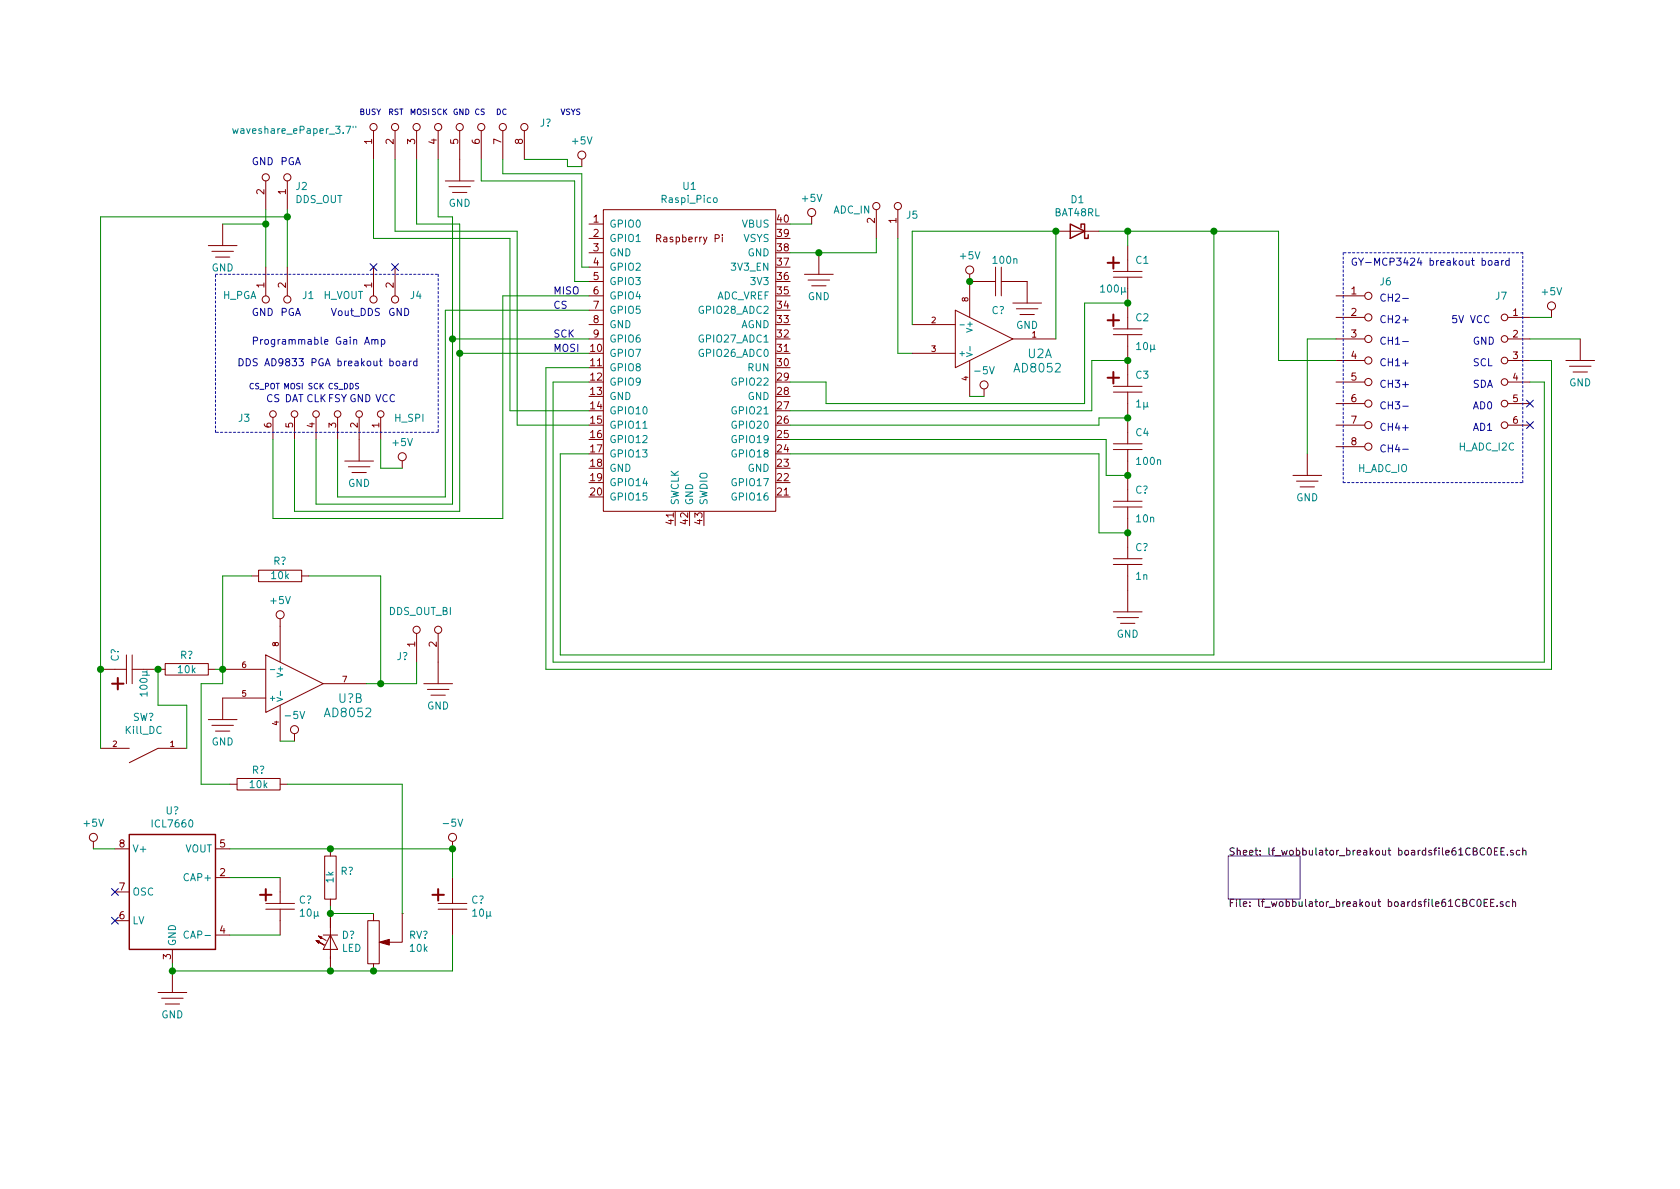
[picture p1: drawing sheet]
EESchema Schematic File Version 4
EELAYER 30 0
EELAYER END
$Descr A4 11693 8268
encoding utf-8
Sheet 1 2
Title ""
Date ""
Rev ""
Comp ""
Comment1 ""
Comment2 ""
Comment3 ""
Comment4 ""
$EndDescr
$Comp
L weigu:Raspi_Pico U1
U 1 1
P 4800 2500
F 0 "U1" H 4800 3715 50  0000 C CNN
F 1 "Raspi_Pico" H 4800 3624 50  0000 C CNN
F 2 "RPi_Pico:RPi_Pico_SMD_TH" V 4800 2500 50  0001 C CNN
F 3 "" H 4800 2500 50  0001 C CNN
	1    4800 2500
	1    0    0    -1  
$EndComp
$Sheet
S 8550 5950 500  300 
U 61CBC0EF
F0 "lf_wobbulator_breakout boardsfile61CBC0EE.sch" 50
F1 "lf_wobbulator_breakout boardsfile61CBC0EE.sch" 50
$EndSheet
Text Notes 1750 2200 0    50   ~ 0
GND
Text Notes 1950 2200 0    50   ~ 0
PGA
Text Notes 2700 2200 0    50   ~ 0
GND
Text Notes 2300 2200 0    50   ~ 0
Vout_DDS
Text Notes 1750 2400 0    50   ~ 0
Programmable Gain Amp
Text Notes 1650 2550 0    50   ~ 0
DDS AD9833 PGA breakout board
Text Notes 1730 2710 0    39   ~ 0
CS_POT
Text Notes 1970 2710 0    39   ~ 0
MOSI
Text Notes 2140 2710 0    39   ~ 0
SCK
Text Notes 2280 2710 0    39   ~ 0
CS_DDS
Text Notes 9600 2100 0    50   ~ 0
CH2-
Text Notes 9600 2250 0    50   ~ 0
CH2+
Text Notes 9600 2400 0    50   ~ 0
CH1-
Text Notes 9600 2550 0    50   ~ 0
CH1+
Text Notes 9600 2700 0    50   ~ 0
CH3+
Text Notes 9600 2850 0    50   ~ 0
CH3-
Text Notes 9600 3000 0    50   ~ 0
CH4+
Text Notes 9600 3150 0    50   ~ 0
CH4-
$Comp
L weigu:GND #PWR09
U 1 1
P 11000 2350
AR Path="/61D16163" Ref="#PWR09"  Part="1" 
AR Path="/61CBC0EF/61D16163" Ref="#PWR?"  Part="1" 
F 0 "#PWR09" H 10850 2350 50  0001 C CNN
F 1 "GND" H 11000 2047 50  0000 C CNN
F 2 "" H 11000 2350 50  0001 C CNN
F 3 "~" H 11000 2350 50  0001 C CNN
	1    11000 2350
	1    0    0    -1  
$EndComp
Text Notes 10100 2250 0    50   ~ 0
5V VCC
Text Notes 10250 2400 0    50   ~ 0
GND
Text Notes 10250 2550 0    50   ~ 0
SCL
Text Notes 10250 2700 0    50   ~ 0
SDA
Text Notes 10250 2850 0    50   ~ 0
AD0
Text Notes 10250 3000 0    50   ~ 0
AD1
Text Notes 9400 1850 0    50   ~ 0
GY-MCP3424 breakout board
Text Notes 1850 2800 0    50   ~ 0
CS
Text Notes 1980 2800 0    50   ~ 0
DAT
Text Notes 2130 2800 0    50   ~ 0
CLK
Text Notes 2280 2800 0    50   ~ 0
FSY
Text Notes 2430 2800 0    50   ~ 0
GND
Text Notes 2610 2800 0    50   ~ 0
VCC
$Comp
L weigu:SIL1x2R J1
U 1 1
P 1900 1950
F 0 "J1" V 1800 1750 50  0000 R CNN
F 1 "H_PGA" V 1800 2300 50  0000 R CNN
F 2 "" H 1900 1950 60  0000 C CNN
F 3 "" H 1900 1950 60  0000 C CNN
	1    1900 1950
	0    -1   -1   0   
$EndComp
$Comp
L weigu:SIL1x6R J3
U 1 1
P 2300 3000
F 0 "J3" V 2200 2400 50  0000 C CNN
F 1 "H_SPI" V 2200 3550 50  0000 C CNN
F 2 "" H 2300 3850 60  0000 C CNN
F 3 "" H 2300 3850 60  0000 C CNN
	1    2300 3000
	0    1    1    0   
$EndComp
Wire Notes Line
	1500 1900 3050 1900
Wire Notes Line
	3050 1900 3050 3000
Wire Notes Line
	3050 3000 1500 3000
Wire Notes Line
	1500 3000 1500 1900
$Comp
L weigu:+5V #PWR03
U 1 1
P 5650 1550
F 0 "#PWR03" H 5650 1400 50  0001 C CNN
F 1 "+5V" H 5650 1731 50  0000 C CNN
F 2 "" H 5650 1550 50  0001 C CNN
F 3 "" H 5650 1550 50  0001 C CNN
	1    5650 1550
	1    0    0    -1  
$EndComp
Wire Wire Line
	5500 1550 5650 1550
$Comp
L weigu:+5V #PWR02
U 1 1
P 2800 3250
F 0 "#PWR02" H 2800 3100 50  0001 C CNN
F 1 "+5V" H 2800 3431 50  0000 C CNN
F 2 "" H 2800 3250 50  0001 C CNN
F 3 "" H 2800 3250 50  0001 C CNN
	1    2800 3250
	1    0    0    -1  
$EndComp
Wire Wire Line
	2800 3250 2650 3250
Wire Wire Line
	2650 3250 2650 3050
$Comp
L weigu:GND #PWR01
U 1 1
P 2500 3050
F 0 "#PWR01" H 2350 3050 50  0001 C CNN
F 1 "GND" H 2500 2747 50  0000 C CNN
F 2 "" H 2500 3050 50  0001 C CNN
F 3 "~" H 2500 3050 50  0001 C CNN
	1    2500 3050
	1    0    0    -1  
$EndComp
$Comp
L weigu:GND #PWR04
U 1 1
P 5700 1750
F 0 "#PWR04" H 5550 1750 50  0001 C CNN
F 1 "GND" H 5700 1447 50  0000 C CNN
F 2 "" H 5700 1750 50  0001 C CNN
F 3 "~" H 5700 1750 50  0001 C CNN
	1    5700 1750
	1    0    0    -1  
$EndComp
Wire Wire Line
	5500 1750 5700 1750
Wire Wire Line
	2350 3050 2350 3450
Wire Wire Line
	2350 3450 3100 3450
Wire Wire Line
	3100 3450 3100 2150
Wire Wire Line
	2200 3050 2200 3500
Wire Wire Line
	2200 3500 3150 3500
Wire Wire Line
	3150 2350 3150 3500
Wire Wire Line
	2050 3050 2050 3550
Wire Wire Line
	2050 3550 3200 3550
Wire Wire Line
	3200 3550 3200 2450
Wire Wire Line
	3800 2550 3800 4650
Wire Wire Line
	3850 2650 3850 4600
NoConn ~ 2600 1850
$Comp
L weigu:SIL1x2R J4
U 1 1
P 2650 1950
F 0 "J4" V 2550 1750 50  0000 R CNN
F 1 "H_VOUT" V 2550 2350 50  0000 R CNN
F 2 "" H 2650 1950 60  0000 C CNN
F 3 "" H 2650 1950 60  0000 C CNN
	1    2650 1950
	0    -1   -1   0   
$EndComp
NoConn ~ 2750 1850
$Comp
L weigu:SIL1x2R J2
U 1 1
P 1950 1350
F 0 "J2" V 1886 1454 50  0000 L CNN
F 1 "DDS_OUT" V 1977 1454 50  0000 L CNN
F 2 "" H 1950 1350 60  0000 C CNN
F 3 "" H 1950 1350 60  0000 C CNN
	1    1950 1350
	0    1    1    0   
$EndComp
Text Notes 1950 1150 0    50   ~ 0
PGA
Text Notes 1750 1150 0    50   ~ 0
GND
Wire Wire Line
	1900 3050 1900 3600
Wire Wire Line
	1900 3600 3500 3600
$Comp
L weigu:SIL1x8L J6
U 1 1
P 9400 2550
F 0 "J6" H 9600 3150 50  0000 L CNN
F 1 "H_ADC_IO" H 9450 1850 50  0000 L CNN
F 2 "" H 9400 2550 60  0000 C CNN
F 3 "" H 9400 2550 60  0000 C CNN
	1    9400 2550
	1    0    0    -1  
$EndComp
$Comp
L weigu:SIL1x6R J7
U 1 1
P 10600 2550
F 0 "J7" H 10450 3050 50  0000 C CNN
F 1 "H_ADC_I2C" H 10350 2000 50  0000 C CNN
F 2 "" H 10600 3400 60  0000 C CNN
F 3 "" H 10600 3400 60  0000 C CNN
	1    10600 2550
	1    0    0    -1  
$EndComp
Wire Notes Line
	9350 3350 10600 3350
Wire Notes Line
	10600 3350 10600 1750
Wire Notes Line
	10600 1750 9350 1750
Wire Notes Line
	9350 1750 9350 3350
Wire Wire Line
	10750 2650 10650 2650
Wire Wire Line
	10800 2500 10650 2500
NoConn ~ 10650 2800
NoConn ~ 10650 2950
Wire Wire Line
	10650 2350 11000 2350
Wire Wire Line
	10650 2200 10800 2200
$Comp
L weigu:+5V #PWR08
U 1 1
P 10800 2200
F 0 "#PWR08" H 10800 2050 50  0001 C CNN
F 1 "+5V" H 10800 2381 50  0000 C CNN
F 2 "" H 10800 2200 50  0001 C CNN
F 3 "" H 10800 2200 50  0001 C CNN
	1    10800 2200
	1    0    0    -1  
$EndComp
$Comp
L weigu:SIL1x2R J5
U 1 1
P 6200 1550
F 0 "J5" V 6136 1654 50  0000 L CNN
F 1 "ADC_IN" V 6100 1150 50  0000 L CNN
F 2 "" H 6200 1550 60  0000 C CNN
F 3 "" H 6200 1550 60  0000 C CNN
	1    6200 1550
	0    1    1    0   
$EndComp
$Comp
L weigu:BAT48RL D1
U 1 1
P 7500 1600
F 0 "D1" H 7500 1383 50  0000 C CNN
F 1 "BAT48RL" H 7500 1474 50  0000 C CNN
F 2 "Diode_THT:D_DO-35_SOD27_P7.62mm_Horizontal" H 7500 1425 50  0001 C CNN
F 3 "www.st.com/resource/en/datasheet/bat48.pdf" H 7500 1600 50  0001 C CNN
	1    7500 1600
	-1   0    0    1   
$EndComp
$Comp
L weigu:AD8052 U2
U 1 1
P 6850 2350
F 0 "U2" H 7150 2250 60  0000 L CNN
F 1 "AD8052" H 7050 2150 60  0000 L CNN
F 2 "" H 6850 2350 60  0000 C CNN
F 3 "" H 6850 2350 60  0000 C CNN
	1    6850 2350
	1    0    0    -1  
$EndComp
Wire Wire Line
	7350 2350 7350 1600
Wire Wire Line
	6350 1600 6350 2250
Wire Wire Line
	6100 1650 6100 1750
Wire Wire Line
	6100 1750 5700 1750
Connection ~ 5700 1750
$Comp
L weigu:+5V #PWR05
U 1 1
P 6750 1950
F 0 "#PWR05" H 6750 1800 50  0001 C CNN
F 1 "+5V" H 6750 2131 50  0000 C CNN
F 2 "" H 6750 1950 50  0001 C CNN
F 3 "" H 6750 1950 50  0001 C CNN
	1    6750 1950
	1    0    0    -1  
$EndComp
Connection ~ 7350 1600
$Comp
L weigu:C+ C1
U 1 1
P 7850 1900
F 0 "C1" H 7900 2000 50  0000 L CNN
F 1 "100µ" H 7650 1800 50  0000 L CNN
F 2 "" H 7850 1870 60  0000 C CNN
F 3 "" H 7850 1870 60  0000 C CNN
	1    7850 1900
	1    0    0    -1  
$EndComp
$Comp
L weigu:C+ C2
U 1 1
P 7850 2300
F 0 "C2" H 7900 2400 50  0000 L CNN
F 1 "10µ" H 7900 2200 50  0000 L CNN
F 2 "" H 7850 2270 60  0000 C CNN
F 3 "" H 7850 2270 60  0000 C CNN
	1    7850 2300
	1    0    0    -1  
$EndComp
$Comp
L weigu:C+ C3
U 1 1
P 7850 2700
F 0 "C3" H 7900 2800 50  0000 L CNN
F 1 "1µ" H 7900 2600 50  0000 L CNN
F 2 "" H 7850 2670 60  0000 C CNN
F 3 "" H 7850 2670 60  0000 C CNN
	1    7850 2700
	1    0    0    -1  
$EndComp
$Comp
L weigu:C C4
U 1 1
P 7850 3100
F 0 "C4" H 7900 3200 50  0000 L CNN
F 1 "100n" H 7900 3000 50  0000 L CNN
F 2 "" H 7850 3070 60  0000 C CNN
F 3 "" H 7850 3070 60  0000 C CNN
	1    7850 3100
	1    0    0    -1  
$EndComp
$Comp
L weigu:C C?
U 1 1
P 7850 3500
F 0 "C?" H 7900 3600 50  0000 L CNN
F 1 "10n" H 7900 3400 50  0000 L CNN
F 2 "" H 7850 3470 60  0000 C CNN
F 3 "" H 7850 3470 60  0000 C CNN
	1    7850 3500
	1    0    0    -1  
$EndComp
$Comp
L weigu:C C?
U 1 1
P 7850 3900
F 0 "C?" H 7900 4000 50  0000 L CNN
F 1 "1n" H 7900 3800 50  0000 L CNN
F 2 "" H 7850 3870 60  0000 C CNN
F 3 "" H 7850 3870 60  0000 C CNN
	1    7850 3900
	1    0    0    -1  
$EndComp
$Comp
L weigu:GND #PWR?
U 1 1
P 7850 4100
F 0 "#PWR?" H 7700 4100 50  0001 C CNN
F 1 "GND" H 7850 3797 50  0000 C CNN
F 2 "" H 7850 4100 50  0001 C CNN
F 3 "~" H 7850 4100 50  0001 C CNN
	1    7850 4100
	1    0    0    -1  
$EndComp
Wire Wire Line
	5500 3150 7650 3150
Wire Wire Line
	5500 2950 7650 2950
Wire Wire Line
	5500 2850 7600 2850
Wire Wire Line
	5500 2650 5750 2650
Wire Wire Line
	5750 2650 5750 2800
Wire Wire Line
	5750 2800 7550 2800
Wire Wire Line
	9100 2350 9300 2350
Wire Wire Line
	9300 2500 8900 2500
Wire Wire Line
	8900 2500 8900 1600
Wire Wire Line
	7850 1600 7850 1700
Wire Wire Line
	10750 2650 10750 4600
Wire Wire Line
	10800 2500 10800 4650
Connection ~ 6750 1950
$Comp
L weigu:C C?
U 1 1
P 6950 1950
F 0 "C?" V 7150 1900 50  0000 L CNN
F 1 "100n" V 6800 1900 50  0000 L CNN
F 2 "" H 6950 1920 60  0000 C CNN
F 3 "" H 6950 1920 60  0000 C CNN
	1    6950 1950
	0    1    1    0   
$EndComp
$Comp
L weigu:GND #PWR?
U 1 1
P 7150 1950
F 0 "#PWR?" H 7000 1950 50  0001 C CNN
F 1 "GND" H 7150 1647 50  0000 C CNN
F 2 "" H 7150 1950 50  0001 C CNN
F 3 "~" H 7150 1950 50  0001 C CNN
	1    7150 1950
	1    0    0    -1  
$EndComp
$Comp
L weigu:GND #PWR?
U 1 1
P 9100 3150
F 0 "#PWR?" H 8950 3150 50  0001 C CNN
F 1 "GND" H 9100 2847 50  0000 C CNN
F 2 "" H 9100 3150 50  0001 C CNN
F 3 "~" H 9100 3150 50  0001 C CNN
	1    9100 3150
	1    0    0    -1  
$EndComp
Wire Wire Line
	9100 2350 9100 3150
Wire Wire Line
	7550 2800 7550 2100
Wire Wire Line
	7550 2100 7850 2100
Connection ~ 7850 2100
Wire Wire Line
	7600 2850 7600 2500
Wire Wire Line
	7600 2500 7850 2500
Connection ~ 7850 2500
Wire Wire Line
	7650 2950 7650 2900
Wire Wire Line
	7650 2900 7850 2900
Connection ~ 7850 2900
Wire Wire Line
	7650 3150 7650 3700
Wire Wire Line
	7650 3700 7850 3700
Connection ~ 7850 3700
Wire Wire Line
	7700 3050 7700 3300
Wire Wire Line
	7700 3300 7850 3300
Wire Wire Line
	5500 3050 7700 3050
Connection ~ 7850 3300
$Comp
L weigu:SIL1x8L J?
U 1 1
P 3100 1000
F 0 "J?" V 3250 300 50  0000 C CNN
F 1 "waveshare_ePaper_3.7\"" V 3200 2050 50  0000 C CNN
F 2 "" H 3100 1000 60  0000 C CNN
F 3 "" H 3100 1000 60  0000 C CNN
	1    3100 1000
	0    -1   -1   0   
$EndComp
Text Notes 2500 800  0    39   ~ 0
BUSY
Text Notes 2850 800  0    39   ~ 0
MOSI
Text Notes 3850 2450 0    50   ~ 0
MOSI
Text Notes 3850 2350 0    50   ~ 0
SCK
Text Notes 3850 2050 0    50   ~ 0
MISO
Text Notes 3850 2150 0    50   ~ 0
CS
Wire Wire Line
	3500 2050 3500 3600
Wire Wire Line
	3550 2850 3550 1650
Wire Wire Line
	3550 1650 2600 1650
Wire Wire Line
	2600 1650 2600 1100
Wire Wire Line
	3600 2950 3600 1600
Wire Wire Line
	3600 1600 2750 1600
Wire Wire Line
	2750 1600 2750 1100
Wire Wire Line
	4100 1850 4050 1850
Wire Wire Line
	4050 1850 4050 1200
Wire Wire Line
	3500 1200 3500 1100
Wire Wire Line
	4000 1950 4000 1250
Wire Wire Line
	3350 1250 3350 1100
Wire Wire Line
	4000 1950 4100 1950
Wire Wire Line
	3150 2350 3150 1500
Wire Wire Line
	3150 1500 3050 1500
Wire Wire Line
	3050 1500 3050 1100
Connection ~ 3150 2350
Wire Wire Line
	2900 1100 2900 1550
Wire Wire Line
	2900 1550 3200 1550
Wire Wire Line
	3200 1550 3200 2450
Connection ~ 3200 2450
$Comp
L weigu:GND #PWR?
U 1 1
P 3200 1100
F 0 "#PWR?" H 3050 1100 50  0001 C CNN
F 1 "GND" H 3200 797 50  0000 C CNN
F 2 "" H 3200 1100 50  0001 C CNN
F 3 "~" H 3200 1100 50  0001 C CNN
	1    3200 1100
	1    0    0    -1  
$EndComp
$Comp
L weigu:+5V #PWR?
U 1 1
P 4050 1150
F 0 "#PWR?" H 4050 1000 50  0001 C CNN
F 1 "+5V" H 4050 1331 50  0000 C CNN
F 2 "" H 4050 1150 50  0001 C CNN
F 3 "" H 4050 1150 50  0001 C CNN
	1    4050 1150
	1    0    0    -1  
$EndComp
Wire Wire Line
	4050 1150 3950 1150
Wire Wire Line
	3950 1150 3950 1100
Text Notes 2700 800  0    39   ~ 0
RST
Text Notes 3000 800  0    39   ~ 0
SCK
Text Notes 3150 800  0    39   ~ 0
GND
Text Notes 3450 800  0    39   ~ 0
DC
Text Notes 3300 800  0    39   ~ 0
CS
Text Notes 3900 800  0    39   ~ 0
VSYS
Wire Wire Line
	4100 3150 3900 3150
Wire Wire Line
	3900 3150 3900 4550
Wire Wire Line
	3900 4550 8450 4550
Wire Wire Line
	8450 4550 8450 1600
Connection ~ 8450 1600
Wire Wire Line
	8450 1600 7850 1600
$Comp
L weigu:ICL7660 U?
U 1 1
P 1200 6200
F 0 "U?" H 1200 6767 50  0000 C CNN
F 1 "ICL7660" H 1200 6676 50  0000 C CNN
F 2 "" H 1300 6100 50  0001 C CNN
F 3 "http://datasheets.maximintegrated.com/en/ds/ICL7660-MAX1044.pdf" H 1300 6100 50  0001 C CNN
	1    1200 6200
	1    0    0    -1  
$EndComp
$Comp
L weigu:GND #PWR?
U 1 1
P 1200 6750
F 0 "#PWR?" H 1050 6750 50  0001 C CNN
F 1 "GND" H 1200 6447 50  0000 C CNN
F 2 "" H 1200 6750 50  0001 C CNN
F 3 "~" H 1200 6750 50  0001 C CNN
	1    1200 6750
	1    0    0    -1  
$EndComp
$Comp
L weigu:+5V #PWR?
U 1 1
P 650 5900
F 0 "#PWR?" H 650 5750 50  0001 C CNN
F 1 "+5V" H 650 6081 50  0000 C CNN
F 2 "" H 650 5900 50  0001 C CNN
F 3 "" H 650 5900 50  0001 C CNN
	1    650  5900
	1    0    0    -1  
$EndComp
Wire Wire Line
	650  5900 800  5900
$Comp
L weigu:C+ C?
U 1 1
P 1950 6300
F 0 "C?" H 2078 6346 50  0000 L CNN
F 1 "10µ" H 2078 6255 50  0000 L CNN
F 2 "" H 1950 6270 60  0000 C CNN
F 3 "" H 1950 6270 60  0000 C CNN
	1    1950 6300
	1    0    0    -1  
$EndComp
Wire Wire Line
	1600 6100 1950 6100
Wire Wire Line
	1600 6500 1950 6500
$Comp
L weigu:C+ C?
U 1 1
P 3150 6300
F 0 "C?" H 3278 6346 50  0000 L CNN
F 1 "10µ" H 3278 6255 50  0000 L CNN
F 2 "" H 3150 6270 60  0000 C CNN
F 3 "" H 3150 6270 60  0000 C CNN
	1    3150 6300
	1    0    0    -1  
$EndComp
NoConn ~ 800  6200
NoConn ~ 800  6400
Wire Wire Line
	1600 5900 2300 5900
Wire Wire Line
	3150 5900 3150 6100
$Comp
L weigu:R R?
U 1 1
P 1300 4650
F 0 "R?" H 1300 4750 50  0000 C CNN
F 1 "10k" H 1300 4650 50  0000 C CNN
F 2 "" V 1230 4650 30  0001 C CNN
F 3 "" H 1300 4650 30  0001 C CNN
	1    1300 4650
	1    0    0    -1  
$EndComp
$Comp
L weigu:R R?
U 1 1
P 1950 4000
F 0 "R?" H 1950 3900 50  0000 C CNN
F 1 "10k" H 1950 4000 50  0000 C CNN
F 2 "" V 1880 4000 30  0001 C CNN
F 3 "" H 1950 4000 30  0001 C CNN
	1    1950 4000
	-1   0    0    1   
$EndComp
Wire Wire Line
	7650 1600 7850 1600
Connection ~ 7850 1600
$Comp
L weigu:R R?
U 1 1
P 2300 6100
F 0 "R?" V 2254 6168 50  0000 L CNN
F 1 "1k" H 2250 6100 50  0000 L CNN
F 2 "" V 2230 6100 30  0001 C CNN
F 3 "" H 2300 6100 30  0001 C CNN
	1    2300 6100
	0    1    1    0   
$EndComp
Connection ~ 2300 5900
Wire Wire Line
	2300 5900 3150 5900
$Comp
L weigu:LED D?
U 1 1
P 2300 6550
F 0 "D?" V 2346 6473 50  0000 R CNN
F 1 "LED" V 2255 6473 50  0000 R CNN
F 2 "" H 2300 6550 60  0000 C CNN
F 3 "" H 2300 6550 60  0000 C CNN
	1    2300 6550
	0    -1   -1   0   
$EndComp
Wire Wire Line
	1200 6750 1200 6700
Connection ~ 1200 6750
Wire Wire Line
	1200 6750 2300 6750
Wire Wire Line
	2300 6750 2600 6750
Wire Wire Line
	3150 6750 3150 6500
Connection ~ 2300 6750
Wire Wire Line
	2300 6350 2300 6300
$Comp
L weigu:Poti RV?
U 1 1
P 2600 6550
F 0 "RV?" V 2646 6794 50  0000 L CNN
F 1 "10k" V 2555 6794 50  0000 L CNN
F 2 "" V 2530 6550 30  0000 C CNN
F 3 "" H 2600 6550 30  0000 C CNN
	1    2600 6550
	0    1    -1   0   
$EndComp
Connection ~ 2600 6750
Wire Wire Line
	2600 6750 3150 6750
Wire Wire Line
	2600 6350 2300 6350
Connection ~ 2300 6350
Wire Wire Line
	8900 1600 8450 1600
Wire Wire Line
	3500 1200 4050 1200
Wire Wire Line
	3950 1100 3650 1100
Wire Wire Line
	3350 1250 4000 1250
Wire Wire Line
	3500 2050 4100 2050
Wire Wire Line
	3100 2150 4100 2150
Wire Wire Line
	3150 2350 4100 2350
Wire Wire Line
	3200 2450 4100 2450
Wire Wire Line
	3800 2550 4100 2550
Wire Wire Line
	3850 2650 4100 2650
Wire Wire Line
	3550 2850 4100 2850
Wire Wire Line
	3600 2950 4100 2950
Wire Wire Line
	3850 4600 10750 4600
Wire Wire Line
	3800 4650 10800 4650
Wire Wire Line
	6350 1600 7350 1600
Wire Wire Line
	6350 2450 6250 2450
$Comp
L weigu:AD8052 U?
U 2 1
P 2050 4750
F 0 "U?" H 2350 4650 60  0000 L CNN
F 1 "AD8052" H 2250 4550 60  0000 L CNN
F 2 "" H 2050 4750 60  0000 C CNN
F 3 "" H 2050 4750 60  0000 C CNN
	2    2050 4750
	1    0    0    -1  
$EndComp
$Comp
L weigu:GND #PWR?
U 1 1
P 1550 1550
F 0 "#PWR?" H 1400 1550 50  0001 C CNN
F 1 "GND" H 1550 1247 50  0000 C CNN
F 2 "" H 1550 1550 50  0001 C CNN
F 3 "~" H 1550 1550 50  0001 C CNN
	1    1550 1550
	1    0    0    -1  
$EndComp
Wire Wire Line
	6250 1650 6250 2450
Wire Wire Line
	2000 1450 2000 1500
Wire Wire Line
	1550 1550 1850 1550
$Comp
L weigu:-5V #PWR?
U 1 1
P 3150 5900
F 0 "#PWR?" H 3150 5750 50  0001 C CNN
F 1 "-5V" H 3150 6081 50  0000 C CNN
F 2 "" H 3150 5900 50  0001 C CNN
F 3 "" H 3150 5900 50  0001 C CNN
	1    3150 5900
	1    0    0    -1  
$EndComp
Connection ~ 3150 5900
$Comp
L weigu:-5V #PWR?
U 1 1
P 6850 2750
F 0 "#PWR?" H 6850 2600 50  0001 C CNN
F 1 "-5V" H 6850 2931 50  0000 C CNN
F 2 "" H 6850 2750 50  0001 C CNN
F 3 "" H 6850 2750 50  0001 C CNN
	1    6850 2750
	1    0    0    -1  
$EndComp
Wire Wire Line
	6850 2750 6750 2750
$Comp
L weigu:-5V #PWR?
U 1 1
P 2050 5150
F 0 "#PWR?" H 2050 5000 50  0001 C CNN
F 1 "-5V" H 2050 5331 50  0000 C CNN
F 2 "" H 2050 5150 50  0001 C CNN
F 3 "" H 2050 5150 50  0001 C CNN
	1    2050 5150
	1    0    0    -1  
$EndComp
Wire Wire Line
	2050 5150 1950 5150
$Comp
L weigu:+5V #PWR?
U 1 1
P 1950 4350
F 0 "#PWR?" H 1950 4200 50  0001 C CNN
F 1 "+5V" H 1950 4531 50  0000 C CNN
F 2 "" H 1950 4350 50  0001 C CNN
F 3 "" H 1950 4350 50  0001 C CNN
	1    1950 4350
	1    0    0    -1  
$EndComp
Wire Wire Line
	2550 4750 2650 4750
Wire Wire Line
	2650 4750 2650 4000
Wire Wire Line
	2650 4000 2150 4000
Wire Wire Line
	1750 4000 1550 4000
Wire Wire Line
	1550 4000 1550 4650
Wire Wire Line
	1500 4650 1550 4650
Connection ~ 1550 4650
Connection ~ 1850 1550
Wire Wire Line
	1850 1550 1850 1850
Connection ~ 2000 1500
Wire Wire Line
	2000 1500 2000 1850
Wire Wire Line
	1850 1450 1850 1550
$Comp
L weigu:SIL1x2L J?
U 1 1
P 2950 4500
F 0 "J?" V 2886 4604 50  0000 L CNN
F 1 "DDS_OUT_BI" V 3200 4300 50  0000 L CNN
F 2 "" H 2950 4500 60  0000 C CNN
F 3 "" H 2950 4500 60  0000 C CNN
	1    2950 4500
	0    -1   -1   0   
$EndComp
Wire Wire Line
	2900 4750 2900 4600
Connection ~ 2650 4750
$Comp
L weigu:GND #PWR?
U 1 1
P 3050 4600
F 0 "#PWR?" H 2900 4600 50  0001 C CNN
F 1 "GND" H 3050 4297 50  0000 C CNN
F 2 "" H 3050 4600 50  0001 C CNN
F 3 "~" H 3050 4600 50  0001 C CNN
	1    3050 4600
	1    0    0    -1  
$EndComp
$Comp
L weigu:C+ C?
U 1 1
P 900 4650
F 0 "C?" H 950 4750 50  0000 L CNN
F 1 "100µ" H 700 4550 50  0000 L CNN
F 2 "" H 900 4620 60  0000 C CNN
F 3 "" H 900 4620 60  0000 C CNN
	1    900  4650
	0    -1   -1   0   
$EndComp
Wire Wire Line
	2650 4750 2900 4750
$Comp
L weigu:Switch_Closer SW?
U 1 1
P 1000 5200
F 0 "SW?" H 1000 4987 50  0000 C CNN
F 1 "Kill_DC" H 1000 5078 50  0000 C CNN
F 2 "" H 1000 5200 60  0000 C CNN
F 3 "" H 1000 5200 60  0000 C CNN
	1    1000 5200
	-1   0    0    1   
$EndComp
Wire Wire Line
	700  5200 700  4650
Wire Wire Line
	1300 5200 1300 4900
Wire Wire Line
	1300 4900 1100 4900
Wire Wire Line
	1100 4900 1100 4650
Connection ~ 1100 4650
Wire Wire Line
	700  4650 700  1500
Wire Wire Line
	700  1500 2000 1500
Connection ~ 700  4650
$Comp
L weigu:GND #PWR?
U 1 1
P 1550 4850
F 0 "#PWR?" H 1400 4850 50  0001 C CNN
F 1 "GND" H 1550 4547 50  0000 C CNN
F 2 "" H 1550 4850 50  0001 C CNN
F 3 "~" H 1550 4850 50  0001 C CNN
	1    1550 4850
	1    0    0    -1  
$EndComp
$Comp
L weigu:R R?
U 1 1
P 1800 5450
F 0 "R?" H 1800 5550 50  0000 C CNN
F 1 "10k" H 1800 5450 50  0000 C CNN
F 2 "" V 1730 5450 30  0001 C CNN
F 3 "" H 1800 5450 30  0001 C CNN
	1    1800 5450
	1    0    0    -1  
$EndComp
Wire Wire Line
	1600 5450 1400 5450
Wire Wire Line
	1400 5450 1400 4750
Wire Wire Line
	1400 4750 1550 4750
Wire Wire Line
	1550 4750 1550 4650
Wire Wire Line
	2800 6350 2800 5450
Wire Wire Line
	2800 5450 2000 5450
$EndSCHEMATC
